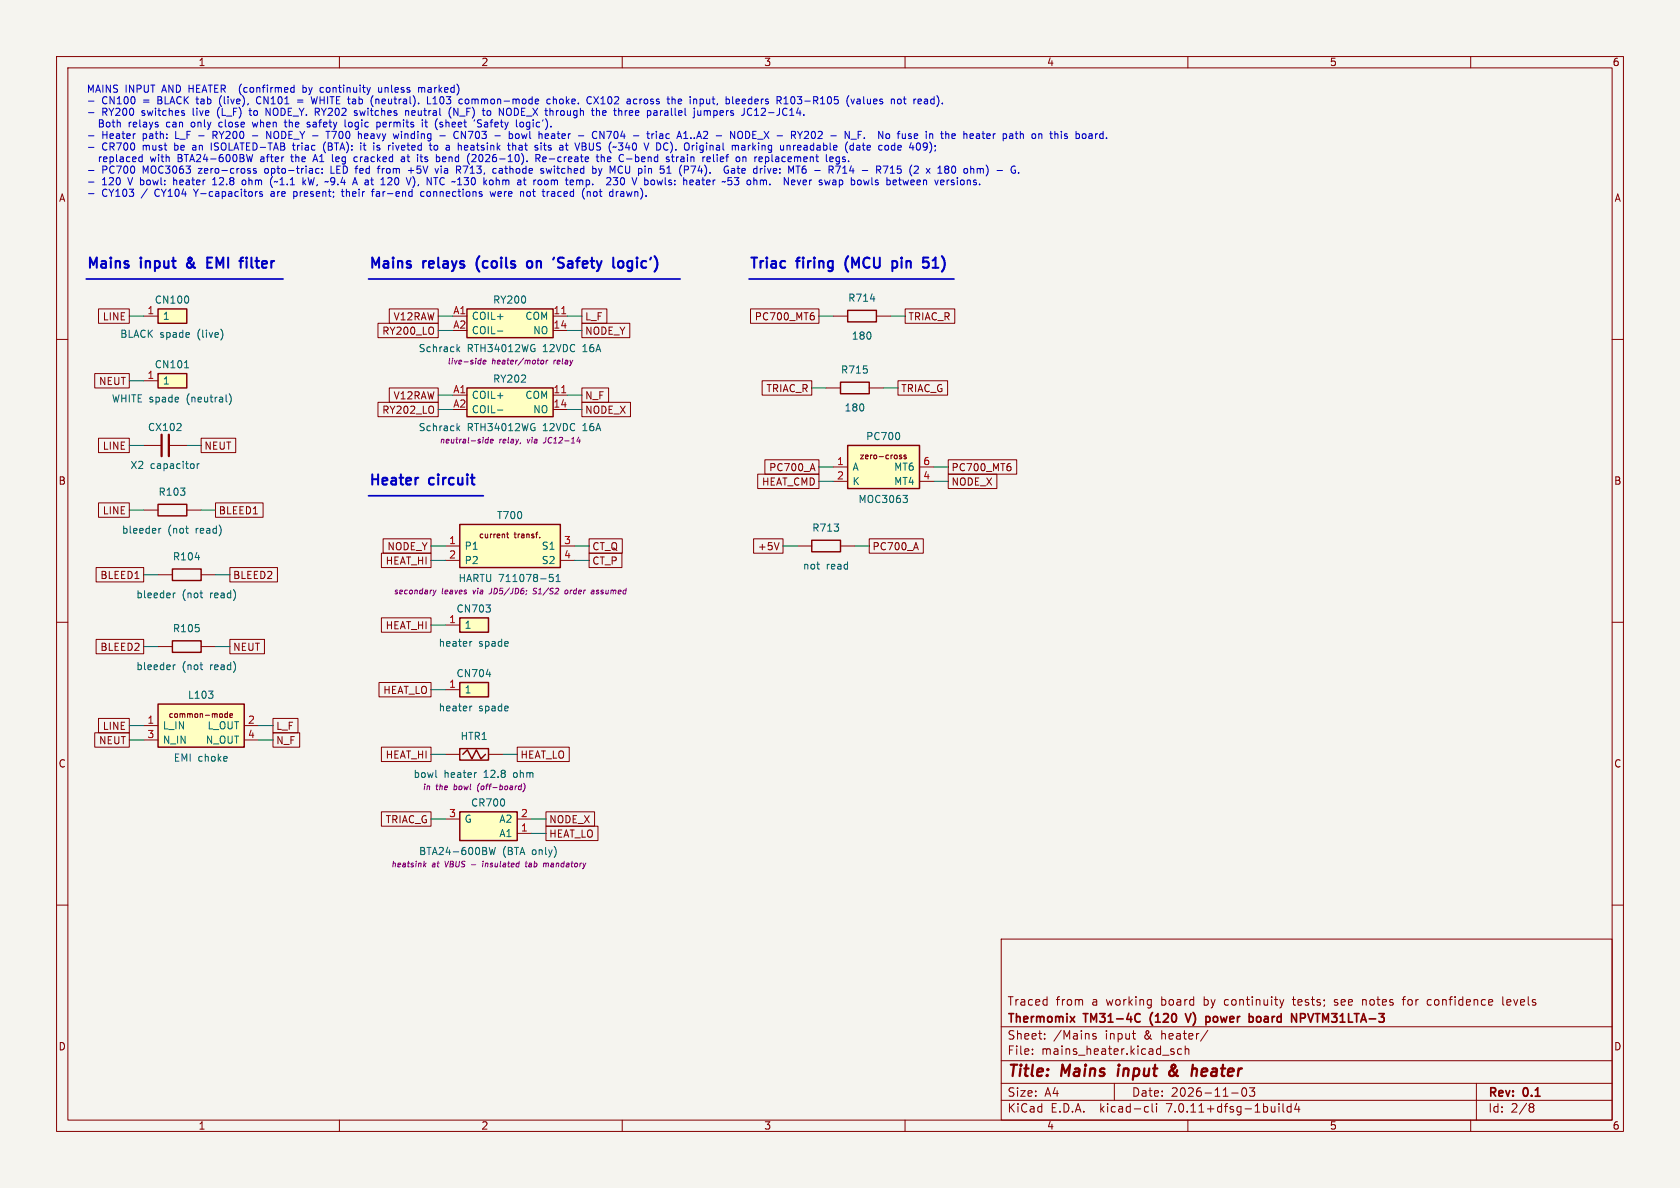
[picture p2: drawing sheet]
(kicad_sch (version 20230121) (generator eeschema)
(paper "A4")
(title_block (title "Mains input & heater") (date "2026-11-03") (rev "0.1") (company "Thermomix TM31-4C (120 V) power board NPVTM31LTA-3") (comment 1 "Traced from a working board by continuity tests; see notes for confidence levels"))
(lib_symbols (symbol "tm31:CONN_1" (pin_names (offset 0.762)) (in_bom yes) (on_board yes) (property "Reference" "CN" (at 0 0 0) (effects (font (size 1.27 1.27)))) (property "Value" "CONN_1" (at 0 0 0) (effects (font (size 1.27 1.27)))) (property "Footprint" "" (at 0 0 0) (effects (font (size 1.27 1.27)) hide)) (property "Datasheet" "" (at 0 0 0) (effects (font (size 1.27 1.27)) hide)) (symbol "CONN_1_0_1" (rectangle (start -2.54 1.27) (end 2.54 -1.27) (stroke (width 0.254) (type default)) (fill (type background)))) (symbol "CONN_1_1_1" (pin passive line (at -5.08 0 0) (length 2.54) (name "1" (effects (font (size 1.27 1.27)))) (number "1" (effects (font (size 1.27 1.27)))))) ) (symbol "tm31:C" (pin_numbers hide) (pin_names (offset 0.762) hide) (in_bom yes) (on_board yes) (property "Reference" "C" (at 0 0 0) (effects (font (size 1.27 1.27)))) (property "Value" "C" (at 0 0 0) (effects (font (size 1.27 1.27)))) (property "Footprint" "" (at 0 0 0) (effects (font (size 1.27 1.27)) hide)) (property "Datasheet" "" (at 0 0 0) (effects (font (size 1.27 1.27)) hide)) (symbol "C_0_1" (polyline (pts (xy -0.64 1.9) (xy -0.64 -1.9)) (stroke (width 0.4) (type default)) (fill (type none))) (polyline (pts (xy 0.64 1.9) (xy 0.64 -1.9)) (stroke (width 0.4) (type default)) (fill (type none)))) (symbol "C_1_1" (pin passive line (at -3.81 0 0) (length 3.18) (name "~" (effects (font (size 1.27 1.27)))) (number "1" (effects (font (size 1.27 1.27))))) (pin passive line (at 3.81 0 180) (length 3.18) (name "~" (effects (font (size 1.27 1.27)))) (number "2" (effects (font (size 1.27 1.27)))))) ) (symbol "tm31:R" (pin_numbers hide) (pin_names (offset 0.762) hide) (in_bom yes) (on_board yes) (property "Reference" "R" (at 0 0 0) (effects (font (size 1.27 1.27)))) (property "Value" "R" (at 0 0 0) (effects (font (size 1.27 1.27)))) (property "Footprint" "" (at 0 0 0) (effects (font (size 1.27 1.27)) hide)) (property "Datasheet" "" (at 0 0 0) (effects (font (size 1.27 1.27)) hide)) (symbol "R_0_1" (rectangle (start -2.54 1.02) (end 2.54 -1.02) (stroke (width 0.254) (type default)) (fill (type none)))) (symbol "R_1_1" (pin passive line (at -5.08 0 0) (length 2.54) (name "~" (effects (font (size 1.27 1.27)))) (number "1" (effects (font (size 1.27 1.27))))) (pin passive line (at 5.08 0 180) (length 2.54) (name "~" (effects (font (size 1.27 1.27)))) (number "2" (effects (font (size 1.27 1.27)))))) ) (symbol "tm31:CHOKE" (pin_names (offset 0.762)) (in_bom yes) (on_board yes) (property "Reference" "L" (at 0 0 0) (effects (font (size 1.27 1.27)))) (property "Value" "CHOKE" (at 0 0 0) (effects (font (size 1.27 1.27)))) (property "Footprint" "" (at 0 0 0) (effects (font (size 1.27 1.27)) hide)) (property "Datasheet" "" (at 0 0 0) (effects (font (size 1.27 1.27)) hide)) (symbol "CHOKE_0_1" (rectangle (start -7.62 5.08) (end 7.62 -2.54) (stroke (width 0.254) (type default)) (fill (type background))) (text "common-mode" (at 0 3.17 0) (effects (font (size 1.0 1.0))))) (symbol "CHOKE_1_1" (pin passive line (at -10.16 1.27 0) (length 2.54) (name "L_IN" (effects (font (size 1.27 1.27)))) (number "1" (effects (font (size 1.27 1.27))))) (pin passive line (at -10.16 -1.27 0) (length 2.54) (name "N_IN" (effects (font (size 1.27 1.27)))) (number "3" (effects (font (size 1.27 1.27))))) (pin passive line (at 10.16 1.27 180) (length 2.54) (name "L_OUT" (effects (font (size 1.27 1.27)))) (number "2" (effects (font (size 1.27 1.27))))) (pin passive line (at 10.16 -1.27 180) (length 2.54) (name "N_OUT" (effects (font (size 1.27 1.27)))) (number "4" (effects (font (size 1.27 1.27)))))) ) (symbol "tm31:RELAY_1A" (pin_names (offset 0.762)) (in_bom yes) (on_board yes) (property "Reference" "RY" (at 0 0 0) (effects (font (size 1.27 1.27)))) (property "Value" "RELAY_1A" (at 0 0 0) (effects (font (size 1.27 1.27)))) (property "Footprint" "" (at 0 0 0) (effects (font (size 1.27 1.27)) hide)) (property "Datasheet" "" (at 0 0 0) (effects (font (size 1.27 1.27)) hide)) (symbol "RELAY_1A_0_1" (rectangle (start -7.62 2.54) (end 7.62 -2.54) (stroke (width 0.254) (type default)) (fill (type background)))) (symbol "RELAY_1A_1_1" (pin passive line (at -10.16 1.27 0) (length 2.54) (name "COIL+" (effects (font (size 1.27 1.27)))) (number "A1" (effects (font (size 1.27 1.27))))) (pin passive line (at -10.16 -1.27 0) (length 2.54) (name "COIL-" (effects (font (size 1.27 1.27)))) (number "A2" (effects (font (size 1.27 1.27))))) (pin passive line (at 10.16 1.27 180) (length 2.54) (name "COM" (effects (font (size 1.27 1.27)))) (number "11" (effects (font (size 1.27 1.27))))) (pin passive line (at 10.16 -1.27 180) (length 2.54) (name "NO" (effects (font (size 1.27 1.27)))) (number "14" (effects (font (size 1.27 1.27)))))) ) (symbol "tm31:CT" (pin_names (offset 0.762)) (in_bom yes) (on_board yes) (property "Reference" "T" (at 0 0 0) (effects (font (size 1.27 1.27)))) (property "Value" "CT" (at 0 0 0) (effects (font (size 1.27 1.27)))) (property "Footprint" "" (at 0 0 0) (effects (font (size 1.27 1.27)) hide)) (property "Datasheet" "" (at 0 0 0) (effects (font (size 1.27 1.27)) hide)) (symbol "CT_0_1" (rectangle (start -8.89 5.08) (end 8.89 -2.54) (stroke (width 0.254) (type default)) (fill (type background))) (text "current transf." (at 0 3.17 0) (effects (font (size 1.0 1.0))))) (symbol "CT_1_1" (pin passive line (at -11.43 1.27 0) (length 2.54) (name "P1" (effects (font (size 1.27 1.27)))) (number "1" (effects (font (size 1.27 1.27))))) (pin passive line (at -11.43 -1.27 0) (length 2.54) (name "P2" (effects (font (size 1.27 1.27)))) (number "2" (effects (font (size 1.27 1.27))))) (pin passive line (at 11.43 1.27 180) (length 2.54) (name "S1" (effects (font (size 1.27 1.27)))) (number "3" (effects (font (size 1.27 1.27))))) (pin passive line (at 11.43 -1.27 180) (length 2.54) (name "S2" (effects (font (size 1.27 1.27)))) (number "4" (effects (font (size 1.27 1.27)))))) ) (symbol "tm31:HEATER" (pin_numbers hide) (pin_names (offset 0.762) hide) (in_bom yes) (on_board yes) (property "Reference" "HTR" (at 0 0 0) (effects (font (size 1.27 1.27)))) (property "Value" "HEATER" (at 0 0 0) (effects (font (size 1.27 1.27)))) (property "Footprint" "" (at 0 0 0) (effects (font (size 1.27 1.27)) hide)) (property "Datasheet" "" (at 0 0 0) (effects (font (size 1.27 1.27)) hide)) (symbol "HEATER_0_1" (rectangle (start -2.54 1.02) (end 2.54 -1.02) (stroke (width 0.254) (type default)) (fill (type none))) (polyline (pts (xy -2 0) (xy -1.2 0.8) (xy -0.4 -0.8) (xy 0.4 0.8) (xy 1.2 -0.8) (xy 2 0)) (stroke (width 0.254) (type default)) (fill (type none)))) (symbol "HEATER_1_1" (pin passive line (at -5.08 0 0) (length 2.54) (name "~" (effects (font (size 1.27 1.27)))) (number "1" (effects (font (size 1.27 1.27))))) (pin passive line (at 5.08 0 180) (length 2.54) (name "~" (effects (font (size 1.27 1.27)))) (number "2" (effects (font (size 1.27 1.27)))))) ) (symbol "tm31:TRIAC" (pin_names (offset 0.762)) (in_bom yes) (on_board yes) (property "Reference" "CR" (at 0 0 0) (effects (font (size 1.27 1.27)))) (property "Value" "TRIAC" (at 0 0 0) (effects (font (size 1.27 1.27)))) (property "Footprint" "" (at 0 0 0) (effects (font (size 1.27 1.27)) hide)) (property "Datasheet" "" (at 0 0 0) (effects (font (size 1.27 1.27)) hide)) (symbol "TRIAC_0_1" (rectangle (start -5.08 2.54) (end 5.08 -2.54) (stroke (width 0.254) (type default)) (fill (type background)))) (symbol "TRIAC_1_1" (pin passive line (at -7.62 1.27 0) (length 2.54) (name "G" (effects (font (size 1.27 1.27)))) (number "3" (effects (font (size 1.27 1.27))))) (pin passive line (at 7.62 1.27 180) (length 2.54) (name "A2" (effects (font (size 1.27 1.27)))) (number "2" (effects (font (size 1.27 1.27))))) (pin passive line (at 7.62 -1.27 180) (length 2.54) (name "A1" (effects (font (size 1.27 1.27)))) (number "1" (effects (font (size 1.27 1.27)))))) ) (symbol "tm31:OPTOTRIAC" (pin_names (offset 0.762)) (in_bom yes) (on_board yes) (property "Reference" "PC" (at 0 0 0) (effects (font (size 1.27 1.27)))) (property "Value" "OPTOTRIAC" (at 0 0 0) (effects (font (size 1.27 1.27)))) (property "Footprint" "" (at 0 0 0) (effects (font (size 1.27 1.27)) hide)) (property "Datasheet" "" (at 0 0 0) (effects (font (size 1.27 1.27)) hide)) (symbol "OPTOTRIAC_0_1" (rectangle (start -6.35 5.08) (end 6.35 -2.54) (stroke (width 0.254) (type default)) (fill (type background))) (text "zero-cross" (at 0 3.17 0) (effects (font (size 1.0 1.0))))) (symbol "OPTOTRIAC_1_1" (pin passive line (at -8.89 1.27 0) (length 2.54) (name "A" (effects (font (size 1.27 1.27)))) (number "1" (effects (font (size 1.27 1.27))))) (pin passive line (at -8.89 -1.27 0) (length 2.54) (name "K" (effects (font (size 1.27 1.27)))) (number "2" (effects (font (size 1.27 1.27))))) (pin passive line (at 8.89 1.27 180) (length 2.54) (name "MT6" (effects (font (size 1.27 1.27)))) (number "6" (effects (font (size 1.27 1.27))))) (pin passive line (at 8.89 -1.27 180) (length 2.54) (name "MT4" (effects (font (size 1.27 1.27)))) (number "4" (effects (font (size 1.27 1.27)))))) ))
(symbol (lib_id "tm31:CONN_1") (at 30.48 55.88 0) (unit 1) (in_bom yes) (on_board yes) (dnp no) (property "Reference" "CN100" (at 30.48 53.01 0) (effects (font (size 1.27 1.27)))) (property "Value" "BLACK spade (live)" (at 30.48 59.05 0) (effects (font (size 1.27 1.27)))) (property "Footprint" "" (at 30.48 55.88 0) (effects (font (size 1.27 1.27)) hide)) (property "Datasheet" "" (at 30.48 55.88 0) (effects (font (size 1.27 1.27)) hide)) (pin "1"))
(wire (pts (xy 25.4 55.88) (xy 22.86 55.88)) (stroke (width 0) (type default)))
(global_label "LINE" (shape passive) (at 22.86 55.88 180) (fields_autoplaced) (effects (font (size 1.27 1.27)) (justify right)) (property "Intersheetrefs" "${INTERSHEET_REFS}" (at 22.86 55.88 0) (effects (font (size 1.27 1.27)) hide)))
(symbol (lib_id "tm31:CONN_1") (at 30.48 67.31 0) (unit 1) (in_bom yes) (on_board yes) (dnp no) (property "Reference" "CN101" (at 30.48 64.44 0) (effects (font (size 1.27 1.27)))) (property "Value" "WHITE spade (neutral)" (at 30.48 70.48 0) (effects (font (size 1.27 1.27)))) (property "Footprint" "" (at 30.48 67.31 0) (effects (font (size 1.27 1.27)) hide)) (property "Datasheet" "" (at 30.48 67.31 0) (effects (font (size 1.27 1.27)) hide)) (pin "1"))
(wire (pts (xy 25.4 67.31) (xy 22.86 67.31)) (stroke (width 0) (type default)))
(global_label "NEUT" (shape passive) (at 22.86 67.31 180) (fields_autoplaced) (effects (font (size 1.27 1.27)) (justify right)) (property "Intersheetrefs" "${INTERSHEET_REFS}" (at 22.86 67.31 0) (effects (font (size 1.27 1.27)) hide)))
(symbol (lib_id "tm31:C") (at 29.21 78.74 0) (unit 1) (in_bom yes) (on_board yes) (dnp no) (property "Reference" "CX102" (at 29.21 75.54 0) (effects (font (size 1.27 1.27)))) (property "Value" "X2 capacitor" (at 29.21 82.24 0) (effects (font (size 1.27 1.27)))) (property "Footprint" "" (at 29.21 78.74 0) (effects (font (size 1.27 1.27)) hide)) (property "Datasheet" "" (at 29.21 78.74 0) (effects (font (size 1.27 1.27)) hide)) (pin "1") (pin "2"))
(wire (pts (xy 25.4 78.74) (xy 22.86 78.74)) (stroke (width 0) (type default)))
(global_label "LINE" (shape passive) (at 22.86 78.74 180) (fields_autoplaced) (effects (font (size 1.27 1.27)) (justify right)) (property "Intersheetrefs" "${INTERSHEET_REFS}" (at 22.86 78.74 0) (effects (font (size 1.27 1.27)) hide)))
(wire (pts (xy 33.02 78.74) (xy 35.56 78.74)) (stroke (width 0) (type default)))
(global_label "NEUT" (shape passive) (at 35.56 78.74 0) (fields_autoplaced) (effects (font (size 1.27 1.27)) (justify left)) (property "Intersheetrefs" "${INTERSHEET_REFS}" (at 35.56 78.74 0) (effects (font (size 1.27 1.27)) hide)))
(symbol (lib_id "tm31:R") (at 30.48 90.17 0) (unit 1) (in_bom yes) (on_board yes) (dnp no) (property "Reference" "R103" (at 30.48 86.97 0) (effects (font (size 1.27 1.27)))) (property "Value" "bleeder (not read)" (at 30.48 93.67 0) (effects (font (size 1.27 1.27)))) (property "Footprint" "" (at 30.48 90.17 0) (effects (font (size 1.27 1.27)) hide)) (property "Datasheet" "" (at 30.48 90.17 0) (effects (font (size 1.27 1.27)) hide)) (pin "1") (pin "2"))
(wire (pts (xy 25.4 90.17) (xy 22.86 90.17)) (stroke (width 0) (type default)))
(global_label "LINE" (shape passive) (at 22.86 90.17 180) (fields_autoplaced) (effects (font (size 1.27 1.27)) (justify right)) (property "Intersheetrefs" "${INTERSHEET_REFS}" (at 22.86 90.17 0) (effects (font (size 1.27 1.27)) hide)))
(wire (pts (xy 35.56 90.17) (xy 38.1 90.17)) (stroke (width 0) (type default)))
(global_label "BLEED1" (shape passive) (at 38.1 90.17 0) (fields_autoplaced) (effects (font (size 1.27 1.27)) (justify left)) (property "Intersheetrefs" "${INTERSHEET_REFS}" (at 38.1 90.17 0) (effects (font (size 1.27 1.27)) hide)))
(symbol (lib_id "tm31:R") (at 33.02 101.6 0) (unit 1) (in_bom yes) (on_board yes) (dnp no) (property "Reference" "R104" (at 33.02 98.4 0) (effects (font (size 1.27 1.27)))) (property "Value" "bleeder (not read)" (at 33.02 105.1 0) (effects (font (size 1.27 1.27)))) (property "Footprint" "" (at 33.02 101.6 0) (effects (font (size 1.27 1.27)) hide)) (property "Datasheet" "" (at 33.02 101.6 0) (effects (font (size 1.27 1.27)) hide)) (pin "1") (pin "2"))
(wire (pts (xy 27.94 101.6) (xy 25.4 101.6)) (stroke (width 0) (type default)))
(global_label "BLEED1" (shape passive) (at 25.4 101.6 180) (fields_autoplaced) (effects (font (size 1.27 1.27)) (justify right)) (property "Intersheetrefs" "${INTERSHEET_REFS}" (at 25.4 101.6 0) (effects (font (size 1.27 1.27)) hide)))
(wire (pts (xy 38.1 101.6) (xy 40.64 101.6)) (stroke (width 0) (type default)))
(global_label "BLEED2" (shape passive) (at 40.64 101.6 0) (fields_autoplaced) (effects (font (size 1.27 1.27)) (justify left)) (property "Intersheetrefs" "${INTERSHEET_REFS}" (at 40.64 101.6 0) (effects (font (size 1.27 1.27)) hide)))
(symbol (lib_id "tm31:R") (at 33.02 114.3 0) (unit 1) (in_bom yes) (on_board yes) (dnp no) (property "Reference" "R105" (at 33.02 111.1 0) (effects (font (size 1.27 1.27)))) (property "Value" "bleeder (not read)" (at 33.02 117.8 0) (effects (font (size 1.27 1.27)))) (property "Footprint" "" (at 33.02 114.3 0) (effects (font (size 1.27 1.27)) hide)) (property "Datasheet" "" (at 33.02 114.3 0) (effects (font (size 1.27 1.27)) hide)) (pin "1") (pin "2"))
(wire (pts (xy 27.94 114.3) (xy 25.4 114.3)) (stroke (width 0) (type default)))
(global_label "BLEED2" (shape passive) (at 25.4 114.3 180) (fields_autoplaced) (effects (font (size 1.27 1.27)) (justify right)) (property "Intersheetrefs" "${INTERSHEET_REFS}" (at 25.4 114.3 0) (effects (font (size 1.27 1.27)) hide)))
(wire (pts (xy 38.1 114.3) (xy 40.64 114.3)) (stroke (width 0) (type default)))
(global_label "NEUT" (shape passive) (at 40.64 114.3 0) (fields_autoplaced) (effects (font (size 1.27 1.27)) (justify left)) (property "Intersheetrefs" "${INTERSHEET_REFS}" (at 40.64 114.3 0) (effects (font (size 1.27 1.27)) hide)))
(symbol (lib_id "tm31:CHOKE") (at 35.56 129.54 0) (unit 1) (in_bom yes) (on_board yes) (dnp no) (property "Reference" "L103" (at 35.56 122.86 0) (effects (font (size 1.27 1.27)))) (property "Value" "EMI choke" (at 35.56 133.98 0) (effects (font (size 1.27 1.27)))) (property "Footprint" "" (at 35.56 129.54 0) (effects (font (size 1.27 1.27)) hide)) (property "Datasheet" "" (at 35.56 129.54 0) (effects (font (size 1.27 1.27)) hide)) (pin "1") (pin "3") (pin "2") (pin "4"))
(wire (pts (xy 25.4 128.27) (xy 22.86 128.27)) (stroke (width 0) (type default)))
(global_label "LINE" (shape passive) (at 22.86 128.27 180) (fields_autoplaced) (effects (font (size 1.27 1.27)) (justify right)) (property "Intersheetrefs" "${INTERSHEET_REFS}" (at 22.86 128.27 0) (effects (font (size 1.27 1.27)) hide)))
(wire (pts (xy 45.72 128.27) (xy 48.26 128.27)) (stroke (width 0) (type default)))
(global_label "L_F" (shape passive) (at 48.26 128.27 0) (fields_autoplaced) (effects (font (size 1.27 1.27)) (justify left)) (property "Intersheetrefs" "${INTERSHEET_REFS}" (at 48.26 128.27 0) (effects (font (size 1.27 1.27)) hide)))
(wire (pts (xy 25.4 130.81) (xy 22.86 130.81)) (stroke (width 0) (type default)))
(global_label "NEUT" (shape passive) (at 22.86 130.81 180) (fields_autoplaced) (effects (font (size 1.27 1.27)) (justify right)) (property "Intersheetrefs" "${INTERSHEET_REFS}" (at 22.86 130.81 0) (effects (font (size 1.27 1.27)) hide)))
(wire (pts (xy 45.72 130.81) (xy 48.26 130.81)) (stroke (width 0) (type default)))
(global_label "N_F" (shape passive) (at 48.26 130.81 0) (fields_autoplaced) (effects (font (size 1.27 1.27)) (justify left)) (property "Intersheetrefs" "${INTERSHEET_REFS}" (at 48.26 130.81 0) (effects (font (size 1.27 1.27)) hide)))
(symbol (lib_id "tm31:RELAY_1A") (at 90.17 57.15 0) (unit 1) (in_bom yes) (on_board yes) (dnp no) (property "Reference" "RY200" (at 90.17 53.01 0) (effects (font (size 1.27 1.27)))) (property "Value" "Schrack RTH34012WG 12VDC 16A" (at 90.17 61.59 0) (effects (font (size 1.27 1.27)))) (property "Footprint" "" (at 90.17 57.15 0) (effects (font (size 1.27 1.27)) hide)) (property "Datasheet" "" (at 90.17 57.15 0) (effects (font (size 1.27 1.27)) hide)) (property "Note" "live-side heater/motor relay" (at 90.17 63.89 0) (effects (font (size 1.0 1.0) italic))) (pin "A1") (pin "A2") (pin "11") (pin "14"))
(wire (pts (xy 80.01 55.88) (xy 77.47 55.88)) (stroke (width 0) (type default)))
(global_label "V12RAW" (shape passive) (at 77.47 55.88 180) (fields_autoplaced) (effects (font (size 1.27 1.27)) (justify right)) (property "Intersheetrefs" "${INTERSHEET_REFS}" (at 77.47 55.88 0) (effects (font (size 1.27 1.27)) hide)))
(wire (pts (xy 80.01 58.42) (xy 77.47 58.42)) (stroke (width 0) (type default)))
(global_label "RY200_LO" (shape passive) (at 77.47 58.42 180) (fields_autoplaced) (effects (font (size 1.27 1.27)) (justify right)) (property "Intersheetrefs" "${INTERSHEET_REFS}" (at 77.47 58.42 0) (effects (font (size 1.27 1.27)) hide)))
(wire (pts (xy 100.33 55.88) (xy 102.87 55.88)) (stroke (width 0) (type default)))
(global_label "L_F" (shape passive) (at 102.87 55.88 0) (fields_autoplaced) (effects (font (size 1.27 1.27)) (justify left)) (property "Intersheetrefs" "${INTERSHEET_REFS}" (at 102.87 55.88 0) (effects (font (size 1.27 1.27)) hide)))
(wire (pts (xy 100.33 58.42) (xy 102.87 58.42)) (stroke (width 0) (type default)))
(global_label "NODE_Y" (shape passive) (at 102.87 58.42 0) (fields_autoplaced) (effects (font (size 1.27 1.27)) (justify left)) (property "Intersheetrefs" "${INTERSHEET_REFS}" (at 102.87 58.42 0) (effects (font (size 1.27 1.27)) hide)))
(symbol (lib_id "tm31:RELAY_1A") (at 90.17 71.12 0) (unit 1) (in_bom yes) (on_board yes) (dnp no) (property "Reference" "RY202" (at 90.17 66.98 0) (effects (font (size 1.27 1.27)))) (property "Value" "Schrack RTH34012WG 12VDC 16A" (at 90.17 75.56 0) (effects (font (size 1.27 1.27)))) (property "Footprint" "" (at 90.17 71.12 0) (effects (font (size 1.27 1.27)) hide)) (property "Datasheet" "" (at 90.17 71.12 0) (effects (font (size 1.27 1.27)) hide)) (property "Note" "neutral-side relay, via JC12-14" (at 90.17 77.86 0) (effects (font (size 1.0 1.0) italic))) (pin "A1") (pin "A2") (pin "11") (pin "14"))
(wire (pts (xy 80.01 69.85) (xy 77.47 69.85)) (stroke (width 0) (type default)))
(global_label "V12RAW" (shape passive) (at 77.47 69.85 180) (fields_autoplaced) (effects (font (size 1.27 1.27)) (justify right)) (property "Intersheetrefs" "${INTERSHEET_REFS}" (at 77.47 69.85 0) (effects (font (size 1.27 1.27)) hide)))
(wire (pts (xy 80.01 72.39) (xy 77.47 72.39)) (stroke (width 0) (type default)))
(global_label "RY202_LO" (shape passive) (at 77.47 72.39 180) (fields_autoplaced) (effects (font (size 1.27 1.27)) (justify right)) (property "Intersheetrefs" "${INTERSHEET_REFS}" (at 77.47 72.39 0) (effects (font (size 1.27 1.27)) hide)))
(wire (pts (xy 100.33 69.85) (xy 102.87 69.85)) (stroke (width 0) (type default)))
(global_label "N_F" (shape passive) (at 102.87 69.85 0) (fields_autoplaced) (effects (font (size 1.27 1.27)) (justify left)) (property "Intersheetrefs" "${INTERSHEET_REFS}" (at 102.87 69.85 0) (effects (font (size 1.27 1.27)) hide)))
(wire (pts (xy 100.33 72.39) (xy 102.87 72.39)) (stroke (width 0) (type default)))
(global_label "NODE_X" (shape passive) (at 102.87 72.39 0) (fields_autoplaced) (effects (font (size 1.27 1.27)) (justify left)) (property "Intersheetrefs" "${INTERSHEET_REFS}" (at 102.87 72.39 0) (effects (font (size 1.27 1.27)) hide)))
(symbol (lib_id "tm31:CT") (at 90.17 97.79 0) (unit 1) (in_bom yes) (on_board yes) (dnp no) (property "Reference" "T700" (at 90.17 91.11 0) (effects (font (size 1.27 1.27)))) (property "Value" "HARTU 711078-51" (at 90.17 102.23 0) (effects (font (size 1.27 1.27)))) (property "Footprint" "" (at 90.17 97.79 0) (effects (font (size 1.27 1.27)) hide)) (property "Datasheet" "" (at 90.17 97.79 0) (effects (font (size 1.27 1.27)) hide)) (property "Note" "secondary leaves via JD5/JD6; S1/S2 order assumed" (at 90.17 104.53 0) (effects (font (size 1.0 1.0) italic))) (pin "1") (pin "2") (pin "3") (pin "4"))
(wire (pts (xy 78.74 96.52) (xy 76.2 96.52)) (stroke (width 0) (type default)))
(global_label "NODE_Y" (shape passive) (at 76.2 96.52 180) (fields_autoplaced) (effects (font (size 1.27 1.27)) (justify right)) (property "Intersheetrefs" "${INTERSHEET_REFS}" (at 76.2 96.52 0) (effects (font (size 1.27 1.27)) hide)))
(wire (pts (xy 78.74 99.06) (xy 76.2 99.06)) (stroke (width 0) (type default)))
(global_label "HEAT_HI" (shape passive) (at 76.2 99.06 180) (fields_autoplaced) (effects (font (size 1.27 1.27)) (justify right)) (property "Intersheetrefs" "${INTERSHEET_REFS}" (at 76.2 99.06 0) (effects (font (size 1.27 1.27)) hide)))
(wire (pts (xy 101.6 96.52) (xy 104.14 96.52)) (stroke (width 0) (type default)))
(global_label "CT_Q" (shape passive) (at 104.14 96.52 0) (fields_autoplaced) (effects (font (size 1.27 1.27)) (justify left)) (property "Intersheetrefs" "${INTERSHEET_REFS}" (at 104.14 96.52 0) (effects (font (size 1.27 1.27)) hide)))
(wire (pts (xy 101.6 99.06) (xy 104.14 99.06)) (stroke (width 0) (type default)))
(global_label "CT_P" (shape passive) (at 104.14 99.06 0) (fields_autoplaced) (effects (font (size 1.27 1.27)) (justify left)) (property "Intersheetrefs" "${INTERSHEET_REFS}" (at 104.14 99.06 0) (effects (font (size 1.27 1.27)) hide)))
(symbol (lib_id "tm31:CONN_1") (at 83.82 110.49 0) (unit 1) (in_bom yes) (on_board yes) (dnp no) (property "Reference" "CN703" (at 83.82 107.62 0) (effects (font (size 1.27 1.27)))) (property "Value" "heater spade" (at 83.82 113.66 0) (effects (font (size 1.27 1.27)))) (property "Footprint" "" (at 83.82 110.49 0) (effects (font (size 1.27 1.27)) hide)) (property "Datasheet" "" (at 83.82 110.49 0) (effects (font (size 1.27 1.27)) hide)) (pin "1"))
(wire (pts (xy 78.74 110.49) (xy 76.2 110.49)) (stroke (width 0) (type default)))
(global_label "HEAT_HI" (shape passive) (at 76.2 110.49 180) (fields_autoplaced) (effects (font (size 1.27 1.27)) (justify right)) (property "Intersheetrefs" "${INTERSHEET_REFS}" (at 76.2 110.49 0) (effects (font (size 1.27 1.27)) hide)))
(symbol (lib_id "tm31:CONN_1") (at 83.82 121.92 0) (unit 1) (in_bom yes) (on_board yes) (dnp no) (property "Reference" "CN704" (at 83.82 119.05 0) (effects (font (size 1.27 1.27)))) (property "Value" "heater spade" (at 83.82 125.09 0) (effects (font (size 1.27 1.27)))) (property "Footprint" "" (at 83.82 121.92 0) (effects (font (size 1.27 1.27)) hide)) (property "Datasheet" "" (at 83.82 121.92 0) (effects (font (size 1.27 1.27)) hide)) (pin "1"))
(wire (pts (xy 78.74 121.92) (xy 76.2 121.92)) (stroke (width 0) (type default)))
(global_label "HEAT_LO" (shape passive) (at 76.2 121.92 180) (fields_autoplaced) (effects (font (size 1.27 1.27)) (justify right)) (property "Intersheetrefs" "${INTERSHEET_REFS}" (at 76.2 121.92 0) (effects (font (size 1.27 1.27)) hide)))
(symbol (lib_id "tm31:HEATER") (at 83.82 133.35 0) (unit 1) (in_bom no) (on_board no) (dnp no) (property "Reference" "HTR1" (at 83.82 130.15 0) (effects (font (size 1.27 1.27)))) (property "Value" "bowl heater 12.8 ohm" (at 83.82 136.85 0) (effects (font (size 1.27 1.27)))) (property "Footprint" "" (at 83.82 133.35 0) (effects (font (size 1.27 1.27)) hide)) (property "Datasheet" "" (at 83.82 133.35 0) (effects (font (size 1.27 1.27)) hide)) (property "Note" "in the bowl (off-board)" (at 83.82 139.15 0) (effects (font (size 1.0 1.0) italic))) (pin "1") (pin "2"))
(wire (pts (xy 78.74 133.35) (xy 76.2 133.35)) (stroke (width 0) (type default)))
(global_label "HEAT_HI" (shape passive) (at 76.2 133.35 180) (fields_autoplaced) (effects (font (size 1.27 1.27)) (justify right)) (property "Intersheetrefs" "${INTERSHEET_REFS}" (at 76.2 133.35 0) (effects (font (size 1.27 1.27)) hide)))
(wire (pts (xy 88.9 133.35) (xy 91.44 133.35)) (stroke (width 0) (type default)))
(global_label "HEAT_LO" (shape passive) (at 91.44 133.35 0) (fields_autoplaced) (effects (font (size 1.27 1.27)) (justify left)) (property "Intersheetrefs" "${INTERSHEET_REFS}" (at 91.44 133.35 0) (effects (font (size 1.27 1.27)) hide)))
(symbol (lib_id "tm31:TRIAC") (at 86.36 146.05 0) (unit 1) (in_bom yes) (on_board yes) (dnp no) (property "Reference" "CR700" (at 86.36 141.91 0) (effects (font (size 1.27 1.27)))) (property "Value" "BTA24-600BW (BTA only)" (at 86.36 150.49 0) (effects (font (size 1.27 1.27)))) (property "Footprint" "" (at 86.36 146.05 0) (effects (font (size 1.27 1.27)) hide)) (property "Datasheet" "" (at 86.36 146.05 0) (effects (font (size 1.27 1.27)) hide)) (property "Note" "heatsink at VBUS - insulated tab mandatory" (at 86.36 152.79 0) (effects (font (size 1.0 1.0) italic))) (pin "3") (pin "2") (pin "1"))
(wire (pts (xy 93.98 144.78) (xy 96.52 144.78)) (stroke (width 0) (type default)))
(global_label "NODE_X" (shape passive) (at 96.52 144.78 0) (fields_autoplaced) (effects (font (size 1.27 1.27)) (justify left)) (property "Intersheetrefs" "${INTERSHEET_REFS}" (at 96.52 144.78 0) (effects (font (size 1.27 1.27)) hide)))
(wire (pts (xy 93.98 147.32) (xy 96.52 147.32)) (stroke (width 0) (type default)))
(global_label "HEAT_LO" (shape passive) (at 96.52 147.32 0) (fields_autoplaced) (effects (font (size 1.27 1.27)) (justify left)) (property "Intersheetrefs" "${INTERSHEET_REFS}" (at 96.52 147.32 0) (effects (font (size 1.27 1.27)) hide)))
(wire (pts (xy 78.74 144.78) (xy 76.2 144.78)) (stroke (width 0) (type default)))
(global_label "TRIAC_G" (shape passive) (at 76.2 144.78 180) (fields_autoplaced) (effects (font (size 1.27 1.27)) (justify right)) (property "Intersheetrefs" "${INTERSHEET_REFS}" (at 76.2 144.78 0) (effects (font (size 1.27 1.27)) hide)))
(symbol (lib_id "tm31:R") (at 152.4 55.88 0) (unit 1) (in_bom yes) (on_board yes) (dnp no) (property "Reference" "R714" (at 152.4 52.68 0) (effects (font (size 1.27 1.27)))) (property "Value" "180" (at 152.4 59.38 0) (effects (font (size 1.27 1.27)))) (property "Footprint" "" (at 152.4 55.88 0) (effects (font (size 1.27 1.27)) hide)) (property "Datasheet" "" (at 152.4 55.88 0) (effects (font (size 1.27 1.27)) hide)) (pin "1") (pin "2"))
(wire (pts (xy 147.32 55.88) (xy 144.78 55.88)) (stroke (width 0) (type default)))
(global_label "PC700_MT6" (shape passive) (at 144.78 55.88 180) (fields_autoplaced) (effects (font (size 1.27 1.27)) (justify right)) (property "Intersheetrefs" "${INTERSHEET_REFS}" (at 144.78 55.88 0) (effects (font (size 1.27 1.27)) hide)))
(wire (pts (xy 157.48 55.88) (xy 160.02 55.88)) (stroke (width 0) (type default)))
(global_label "TRIAC_R" (shape passive) (at 160.02 55.88 0) (fields_autoplaced) (effects (font (size 1.27 1.27)) (justify left)) (property "Intersheetrefs" "${INTERSHEET_REFS}" (at 160.02 55.88 0) (effects (font (size 1.27 1.27)) hide)))
(symbol (lib_id "tm31:R") (at 151.13 68.58 0) (unit 1) (in_bom yes) (on_board yes) (dnp no) (property "Reference" "R715" (at 151.13 65.38 0) (effects (font (size 1.27 1.27)))) (property "Value" "180" (at 151.13 72.08 0) (effects (font (size 1.27 1.27)))) (property "Footprint" "" (at 151.13 68.58 0) (effects (font (size 1.27 1.27)) hide)) (property "Datasheet" "" (at 151.13 68.58 0) (effects (font (size 1.27 1.27)) hide)) (pin "1") (pin "2"))
(wire (pts (xy 146.05 68.58) (xy 143.51 68.58)) (stroke (width 0) (type default)))
(global_label "TRIAC_R" (shape passive) (at 143.51 68.58 180) (fields_autoplaced) (effects (font (size 1.27 1.27)) (justify right)) (property "Intersheetrefs" "${INTERSHEET_REFS}" (at 143.51 68.58 0) (effects (font (size 1.27 1.27)) hide)))
(wire (pts (xy 156.21 68.58) (xy 158.75 68.58)) (stroke (width 0) (type default)))
(global_label "TRIAC_G" (shape passive) (at 158.75 68.58 0) (fields_autoplaced) (effects (font (size 1.27 1.27)) (justify left)) (property "Intersheetrefs" "${INTERSHEET_REFS}" (at 158.75 68.58 0) (effects (font (size 1.27 1.27)) hide)))
(symbol (lib_id "tm31:OPTOTRIAC") (at 156.21 83.82 0) (unit 1) (in_bom yes) (on_board yes) (dnp no) (property "Reference" "PC700" (at 156.21 77.14 0) (effects (font (size 1.27 1.27)))) (property "Value" "MOC3063" (at 156.21 88.26 0) (effects (font (size 1.27 1.27)))) (property "Footprint" "" (at 156.21 83.82 0) (effects (font (size 1.27 1.27)) hide)) (property "Datasheet" "" (at 156.21 83.82 0) (effects (font (size 1.27 1.27)) hide)) (pin "1") (pin "2") (pin "6") (pin "4"))
(wire (pts (xy 147.32 82.55) (xy 144.78 82.55)) (stroke (width 0) (type default)))
(global_label "PC700_A" (shape passive) (at 144.78 82.55 180) (fields_autoplaced) (effects (font (size 1.27 1.27)) (justify right)) (property "Intersheetrefs" "${INTERSHEET_REFS}" (at 144.78 82.55 0) (effects (font (size 1.27 1.27)) hide)))
(wire (pts (xy 147.32 85.09) (xy 144.78 85.09)) (stroke (width 0) (type default)))
(global_label "HEAT_CMD" (shape passive) (at 144.78 85.09 180) (fields_autoplaced) (effects (font (size 1.27 1.27)) (justify right)) (property "Intersheetrefs" "${INTERSHEET_REFS}" (at 144.78 85.09 0) (effects (font (size 1.27 1.27)) hide)))
(wire (pts (xy 165.1 82.55) (xy 167.64 82.55)) (stroke (width 0) (type default)))
(global_label "PC700_MT6" (shape passive) (at 167.64 82.55 0) (fields_autoplaced) (effects (font (size 1.27 1.27)) (justify left)) (property "Intersheetrefs" "${INTERSHEET_REFS}" (at 167.64 82.55 0) (effects (font (size 1.27 1.27)) hide)))
(wire (pts (xy 165.1 85.09) (xy 167.64 85.09)) (stroke (width 0) (type default)))
(global_label "NODE_X" (shape passive) (at 167.64 85.09 0) (fields_autoplaced) (effects (font (size 1.27 1.27)) (justify left)) (property "Intersheetrefs" "${INTERSHEET_REFS}" (at 167.64 85.09 0) (effects (font (size 1.27 1.27)) hide)))
(symbol (lib_id "tm31:R") (at 146.05 96.52 0) (unit 1) (in_bom yes) (on_board yes) (dnp no) (property "Reference" "R713" (at 146.05 93.32 0) (effects (font (size 1.27 1.27)))) (property "Value" "not read" (at 146.05 100.02 0) (effects (font (size 1.27 1.27)))) (property "Footprint" "" (at 146.05 96.52 0) (effects (font (size 1.27 1.27)) hide)) (property "Datasheet" "" (at 146.05 96.52 0) (effects (font (size 1.27 1.27)) hide)) (pin "1") (pin "2"))
(wire (pts (xy 140.97 96.52) (xy 138.43 96.52)) (stroke (width 0) (type default)))
(global_label "+5V" (shape passive) (at 138.43 96.52 180) (fields_autoplaced) (effects (font (size 1.27 1.27)) (justify right)) (property "Intersheetrefs" "${INTERSHEET_REFS}" (at 138.43 96.52 0) (effects (font (size 1.27 1.27)) hide)))
(wire (pts (xy 151.13 96.52) (xy 153.67 96.52)) (stroke (width 0) (type default)))
(global_label "PC700_A" (shape passive) (at 153.67 96.52 0) (fields_autoplaced) (effects (font (size 1.27 1.27)) (justify left)) (property "Intersheetrefs" "${INTERSHEET_REFS}" (at 153.67 96.52 0) (effects (font (size 1.27 1.27)) hide)))
(text "MAINS INPUT AND HEATER  (confirmed by continuity unless marked)\n- CN100 = BLACK tab (live), CN101 = WHITE tab (neutral). L103 common-mode choke. CX102 across the input, bleeders R103-R105 (values not read).\n- RY200 switches live (L_F) to NODE_Y. RY202 switches neutral (N_F) to NODE_X through the three parallel jumpers JC12-JC14.\n  Both relays can only close when the safety logic permits it (sheet 'Safety logic').\n- Heater path: L_F - RY200 - NODE_Y - T700 heavy winding - CN703 - bowl heater - CN704 - triac A1..A2 - NODE_X - RY202 - N_F.  No fuse in the heater path on this board.\n- CR700 must be an ISOLATED-TAB triac (BTA): it is riveted to a heatsink that sits at VBUS (~340 V DC). Original marking unreadable (date code 409);\n  replaced with BTA24-600BW after the A1 leg cracked at its bend (2026-10). Re-create the C-bend strain relief on replacement legs.\n- PC700 MOC3063 zero-cross opto-triac: LED fed from +5V via R713, cathode switched by MCU pin 51 (P74).  Gate drive: MT6 - R714 - R715 (2 x 180 ohm) - G.\n- 120 V bowl: heater 12.8 ohm (~1.1 kW, ~9.4 A at 120 V), NTC ~130 kohm at room temp.  230 V bowls: heater ~53 ohm.  Never swap bowls between versions.\n- CY103 / CY104 Y-capacitors are present; their far-end connections were not traced (not drawn)." (at 15.24 15.24 0) (effects (font (size 1.27 1.27)) (justify left top)))
(text "Mains input & EMI filter" (at 15.24 45.72 0) (effects (font (size 1.8 1.8) bold) (justify left top)))
(polyline (pts (xy 15.24 49.32) (xy 50.04 49.32)) (stroke (width 0.3) (type default)))
(text "Mains relays (coils on 'Safety logic')" (at 65.15 45.72 0) (effects (font (size 1.8 1.8) bold) (justify left top)))
(polyline (pts (xy 65.15 49.32) (xy 120.25 49.32)) (stroke (width 0.3) (type default)))
(text "Heater circuit" (at 65.15 84.04 0) (effects (font (size 1.8 1.8) bold) (justify left top)))
(polyline (pts (xy 65.15 87.64) (xy 85.45 87.64)) (stroke (width 0.3) (type default)))
(text "Triac firing (MCU pin 51)" (at 132.41 45.72 0) (effects (font (size 1.8 1.8) bold) (justify left top)))
(polyline (pts (xy 132.41 49.32) (xy 168.66 49.32)) (stroke (width 0.3) (type default))))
